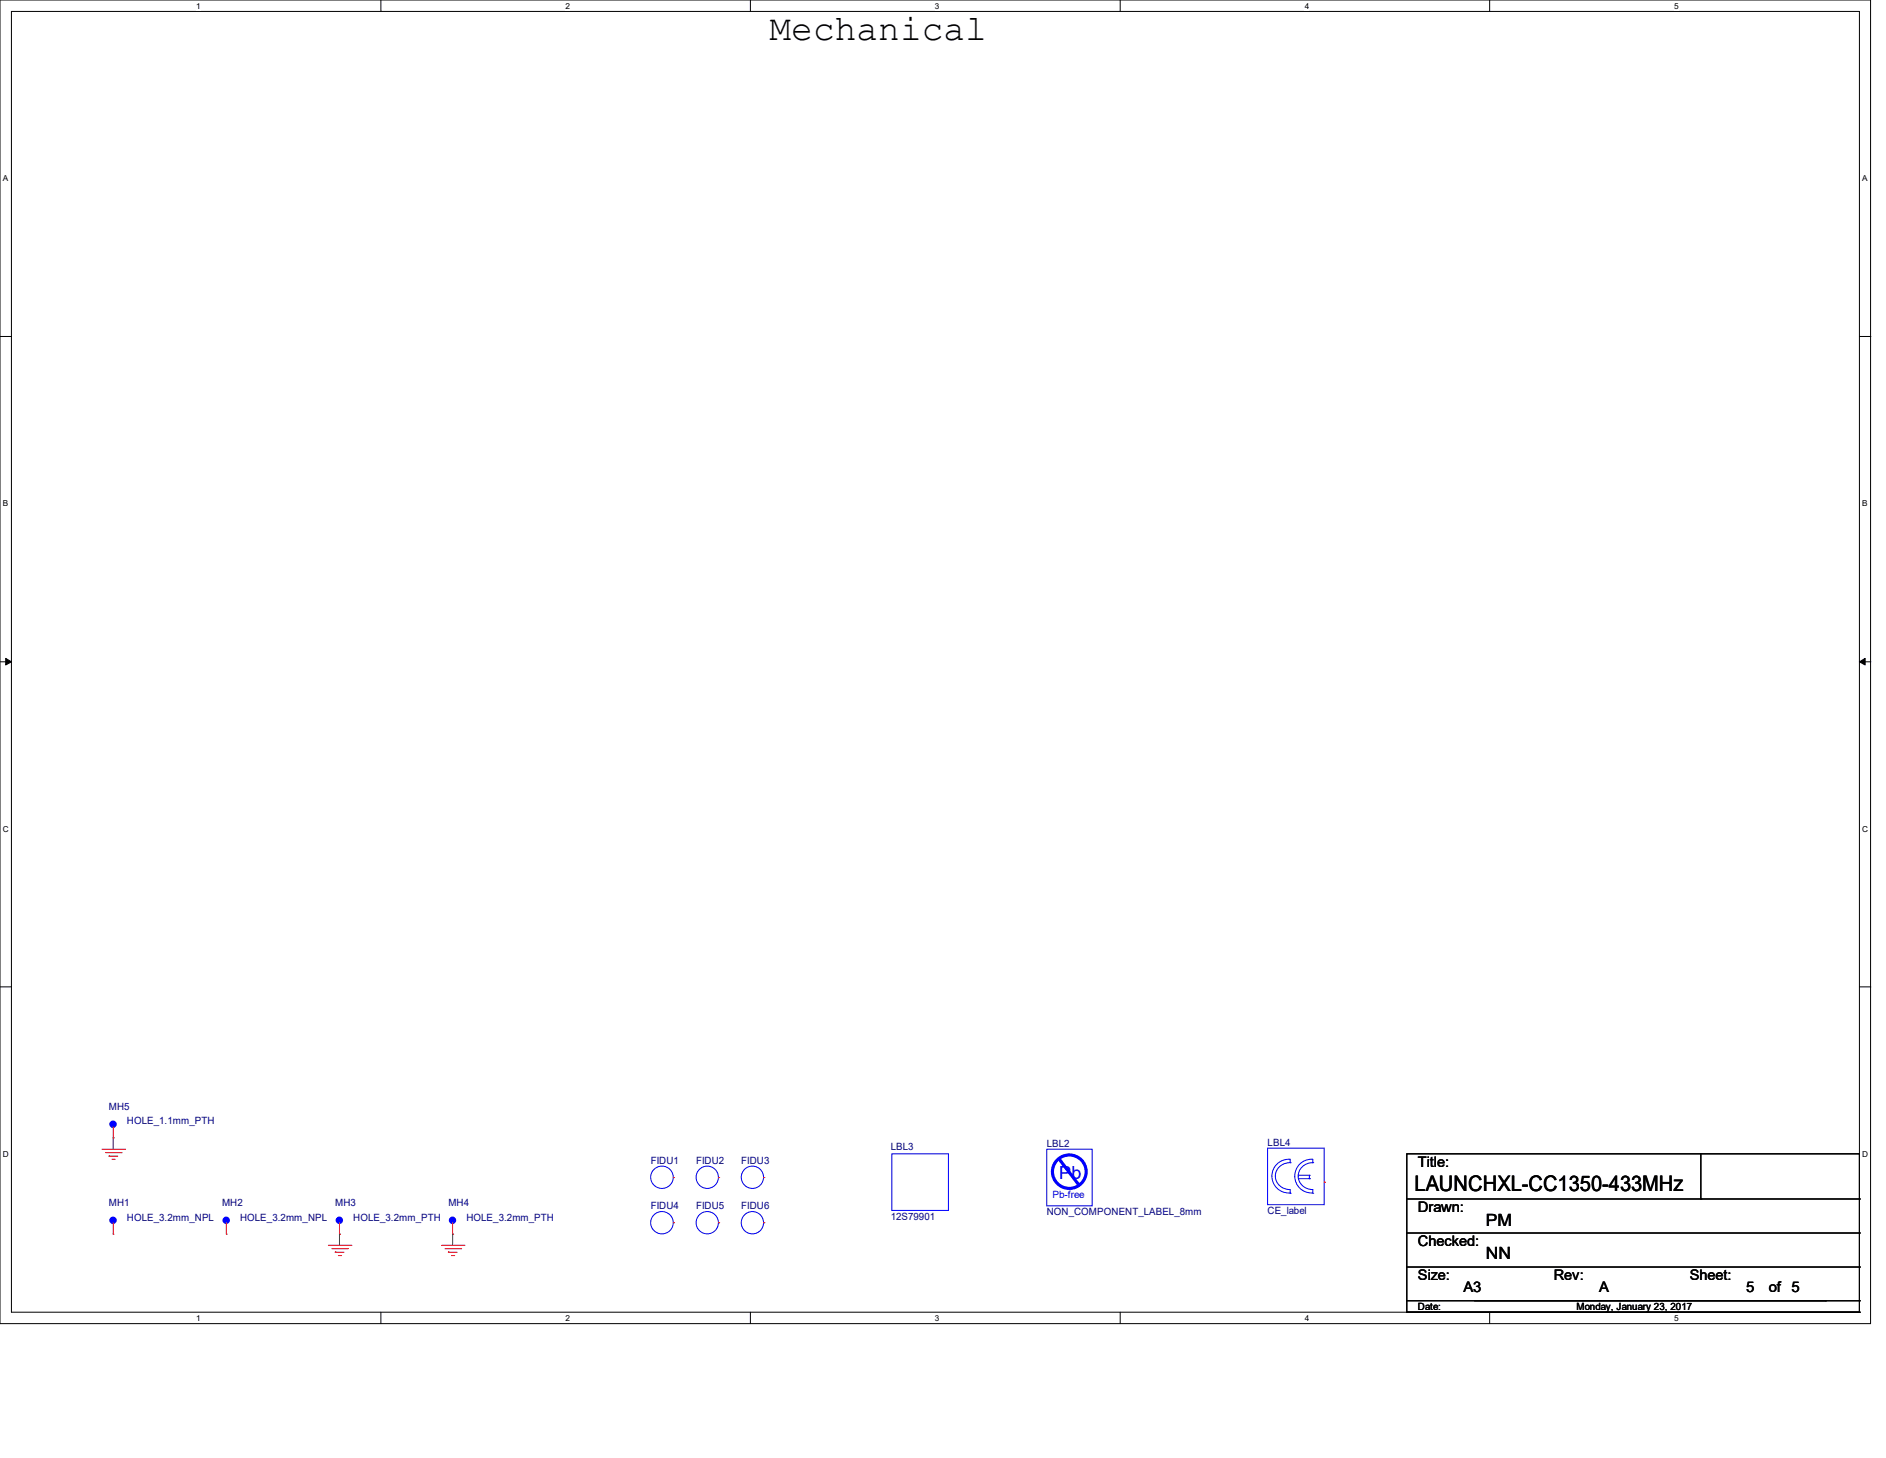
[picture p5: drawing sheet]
<svg xmlns="http://www.w3.org/2000/svg" width="279mm" height="216mm" viewBox="0 0 279 216" stroke-linecap="round" stroke-linejoin="round" font-family="sans-serif">
<path d="M0 0h277.1v196h-277.1zM1.7 1.7h273.8v192.6h-273.8z" fill="none" stroke="#000" stroke-width=".15"/>
<g fill="#fff">
<path d="M29 .2h.7v1.3h-.7z"/>
<path d="M29 194.5h.7v1.3h-.7z"/>
</g>
<path d="M56.4 0v1.7M56.4 194.3v1.7" fill="none" stroke="#000" stroke-width=".15"/>
<g fill="#fff">
<path d="M83.8 .2h.6v1.3h-.6z"/>
<path d="M83.8 194.5h.6v1.3h-.6z"/>
</g>
<path d="M111.2 0v1.7M111.2 194.3v1.7" fill="none" stroke="#000" stroke-width=".15"/>
<g fill="#fff">
<path d="M138.5 .2h.6v1.3h-.6z"/>
<path d="M138.5 194.5h.6v1.3h-.6z"/>
</g>
<path d="M165.9 0v1.7M165.9 194.3v1.7" fill="none" stroke="#000" stroke-width=".15"/>
<g fill="#fff">
<path d="M193.3 .2h.6v1.3h-.6z"/>
<path d="M193.3 194.5h.6v1.3h-.6z"/>
</g>
<path d="M220.7 0v1.7M220.7 194.3v1.7" fill="none" stroke="#000" stroke-width=".15"/>
<g fill="#fff">
<path d="M248 .2h.7v1.3h-.7z"/>
<path d="M248 194.5h.7v1.3h-.7z"/>
<path d="M.4 25.7h.8v1.4h-.8z"/>
<path d="M275.9 25.7h.7v1.4h-.7z"/>
<path d="M.4 73.9h.8v1.3h-.8z"/>
<path d="M275.9 73.9h.7v1.3h-.7z"/>
</g>
<path d="M0 49.8h1.7M275.5 49.8h1.7" fill="none" stroke="#000" stroke-width=".15"/>
<g fill="#fff">
<path d="M.4 122h.9v1.4h-.9z"/>
<path d="M275.9 122h.8v1.4h-.8z"/>
</g>
<path d="M0 98h1.7M275.5 98h1.7" fill="none" stroke="#000" stroke-width=".15"/>
<path d="M.8 97.5l.9 .5-.9 .5zM275.5 98l.8-.5v1z" fill="#000" stroke="#000" stroke-width=".15"/>
<g fill="#fff">
<path d="M.4 170.2h.9v1.3h-.9z"/>
<path d="M275.9 170.2h.8v1.3h-.8z"/>
</g>
<g fill="none" stroke="#000" stroke-width=".15">
<path d="M0 146.1h1.7M275.5 146.1h1.7M208.4 170.9h67.1v21.7h-67.1zM208.4 177.5h67.1M252 177.5h.1M252 170.9v6.6M275.5 177.5h.1M208.4 194.3h.1M208.4 182.6h67.1M208.4 187.6h67.1M208.4 192.6v1.7M208.4 194.3h67.1"/>
<path d="M218.4 192.6h52M270.4 192.6h.1M275.5 182.6h.1M275.5 187.6h.1M275.5 194.3h.1M275.5 192.6h.1M275.5 192.6v1.7"/>
</g>
<g fill="none" stroke="#f00" stroke-width=".15">
<path d="M15.1 170.2h3.4M15.6 170.7h2.3M16.1 171.2h.1M16.1 171.2h1.3M16.6 171.7h.3M16.8 168.5h.1M16.8 166.8v1.7M16.9 171.7h.1M17.9 170.7h.1M18.5 170.2h.1M99.8 174.4h.1M106.5 174.4h.1"/>
<path d="M113.2 174.4h.1M196.2 175h.1M16.8 182.8h.1M16.8 181.1v1.7M33.5 182.8h.1M33.5 181.1v1.7M48.6 184.4h3.4M49.1 184.9h2.4M49.7 185.4h.1M49.7 185.4h1.3M50.1 185.9h.4M50.3 182.8h.1"/>
<path d="M50.3 181.1v1.7M50.5 185.9h.1M51.5 184.9h.1M52 184.4h.1M65.4 184.4h3.3M65.9 184.9h2.3M66.4 185.4h.1M66.4 185.4h1.3M66.9 185.9h.3M67.1 182.8h.1M67.1 181.1v1.7M67.2 185.9h.1"/>
<path d="M68.2 184.9h.1M68.7 184.4h.1M99.8 181.1h.1M113.2 181.1h.1"/>
</g>
<g fill="none" stroke="#00f" stroke-width=".15">
<path d="M16.8 166.5h.1M16.8 166.5v.3M132.1 170.9h8.4v8.3h-8.4zM155.1 170.2h6.7v8.4h-6.7zM187.8 170h8.4v8.4h-8.4zM191.1 172.2v-.5a2.5 2.5 0 0 0-2.7 2.5 2.5 2.5 0 0 0 2.7 2.4M191.1 172.2h.1M191.1 176.7h.1M191.1 176.2v.5M191.1 172.2a2 2 0 0 0-2.2 2 2 2 0 0 0 2.2 1.9M192.3 174h1.7M192.3 174.5h1.7"/>
<path d="M194 174h.1M194 174.5h.1M194 174v.5M194.5 172.2a2 2 0 0 0-2.2 2 2 2 0 0 0 2.2 1.9M194.5 172.2v-.5a2.5 2.5 0 0 0-2.7 2.5 2.5 2.5 0 0 0 2.7 2.4M194.5 176.7h.1M194.5 172.2h.1M194.5 176.2v.5M16.8 180.7h.1M16.8 180.7v.4M33.5 180.7h.1M33.5 180.7v.4"/>
<path d="M50.3 180.7h.1M50.3 180.7v.4M67.1 180.7h.1M67.1 180.7v.4"/>
<circle cx="16.7" cy="166.5" r=".15"/>
<circle cx="98.1" cy="174.3" r="1.66"/>
<circle cx="104.8" cy="174.3" r="1.65"/>
<circle cx="111.5" cy="174.3" r="1.65"/>
<circle cx="16.7" cy="180.7" r=".15"/>
<circle cx="33.5" cy="180.7" r=".15"/>
<circle cx="50.3" cy="180.7" r=".15"/>
<circle cx="67" cy="180.7" r=".15"/>
<circle cx="98.1" cy="181.1" r="1.66"/>
<circle cx="111.5" cy="181.1" r="1.65"/>
</g>
<g fill="none" stroke="#00f" stroke-width=".47">
<path d="M156.9 171.7l2.9 3.7"/>
<circle cx="16.7" cy="166.5" r=".32"/>
<circle cx="158.4" cy="173.5" r="2.49"/>
<circle cx="16.7" cy="180.7" r=".32"/>
<circle cx="33.5" cy="180.7" r=".32"/>
<circle cx="50.3" cy="180.7" r=".32"/>
<circle cx="67" cy="180.7" r=".32"/>
</g>
<circle cx="159.8" cy="175.4" r=".23" fill="#00f"/>
<circle cx="104.8" cy="181.1" r="1.65" fill="none" stroke="#00f" stroke-width=".15"/>
<path d="M106.5 181.1h.1" fill="none" stroke="#f00" stroke-width=".15"/>
<path d="M16.8 168.5h.1M16.8 168.5v1.7M50.3 182.8h.1M50.3 182.8v1.6M67.1 182.8h.1M67.1 182.8v1.6" fill="none" stroke="#800040" stroke-width=".15"/>
<text font-size="5.3" x="114" y="6">Mechanical</text>
<text font-size="3.2" x="209.5" y="176.4">LAUNCHXL-CC1350-433MHz</text>
<text font-size="2.7" fill="#00f" x="156.9" y="174.6">Pb</text>
<g font-size="2.5">
<text x="220.1" y="181.5">PM</text>
<text x="220.1" y="186.5">NN</text>
</g>
<g font-size="2.2">
<text x="210.1" y="172.8">Title:</text>
<text x="210.1" y="179.5">Drawn:</text>
<text x="210.1" y="184.6">Checked:</text>
<text x="210.1" y="189.6">Size:</text>
<text x="216.8" y="191.3">A3</text>
<text x="230.2" y="189.6">Rev:</text>
<text x="236.9" y="191.3">A</text>
<text x="250.3" y="189.6">Sheet:</text>
<text x="258.7" y="191.3">5</text>
<text x="262" y="191.3">of 5</text>
</g>
<g font-size="1.5" fill="#000080">
<text x="16.1" y="164.3">MH5</text>
<text x="18.8" y="166.5">HOLE_1.1mm_PTH</text>
<text x="96.4" y="172.4">FIDU1</text>
<text x="103.1" y="172.4">FIDU2</text>
<text x="109.8" y="172.4">FIDU3</text>
<text x="132" y="170.4">LBL3</text>
<text x="155.1" y="169.8">LBL2</text>
<text x="187.8" y="169.7">LBL4</text>
<text x="16.1" y="178.6">MH1</text>
<text x="32.9" y="178.6">MH2</text>
<text x="49.7" y="178.6">MH3</text>
<text x="66.4" y="178.6">MH4</text>
<text x="96.4" y="179.1">FIDU4</text>
<text x="103.1" y="179.1">FIDU5</text>
<text x="109.8" y="179.1">FIDU6</text>
<text x="155.1" y="179.9">NON_COMPONENT_LABEL_8mm</text>
<text x="187.8" y="179.7">CE_label</text>
<text x="18.8" y="180.8">HOLE_3.2mm_NPL</text>
<text x="35.6" y="180.8">HOLE_3.2mm_NPL</text>
<text x="52.3" y="180.8">HOLE_3.2mm_PTH</text>
<text x="69.1" y="180.8">HOLE_3.2mm_PTH</text>
<text x="132" y="180.6">12S79901</text>
</g>
<text font-size="1.5" fill="#00f" x="155.9" y="177.4">Pb-free</text>
<g font-size="1.5">
<text x="210.1" y="194">Date:</text>
<text x="233.6" y="194">Monday, January 23, 2017</text>
</g>
<g font-size="1.2">
<text x="29" y="1.3">1</text>
<text x="83.8" y="1.3">2</text>
<text x="138.5" y="1.3">3</text>
<text x="193.3" y="1.3">4</text>
<text x="248" y="1.3">5</text>
<text x=".4" y="26.8">A</text>
<text x="275.9" y="26.8">A</text>
<text x=".4" y="75">B</text>
<text x="275.9" y="75">B</text>
<text x=".4" y="123.1">C</text>
<text x="275.9" y="123.1">C</text>
<text x=".4" y="171.3">D</text>
<text x="275.9" y="171.3">D</text>
<text x="29" y="195.6">1</text>
<text x="83.8" y="195.6">2</text>
<text x="138.5" y="195.6">3</text>
<text x="193.3" y="195.6">4</text>
<text x="248" y="195.6">5</text>
</g>
</svg>
